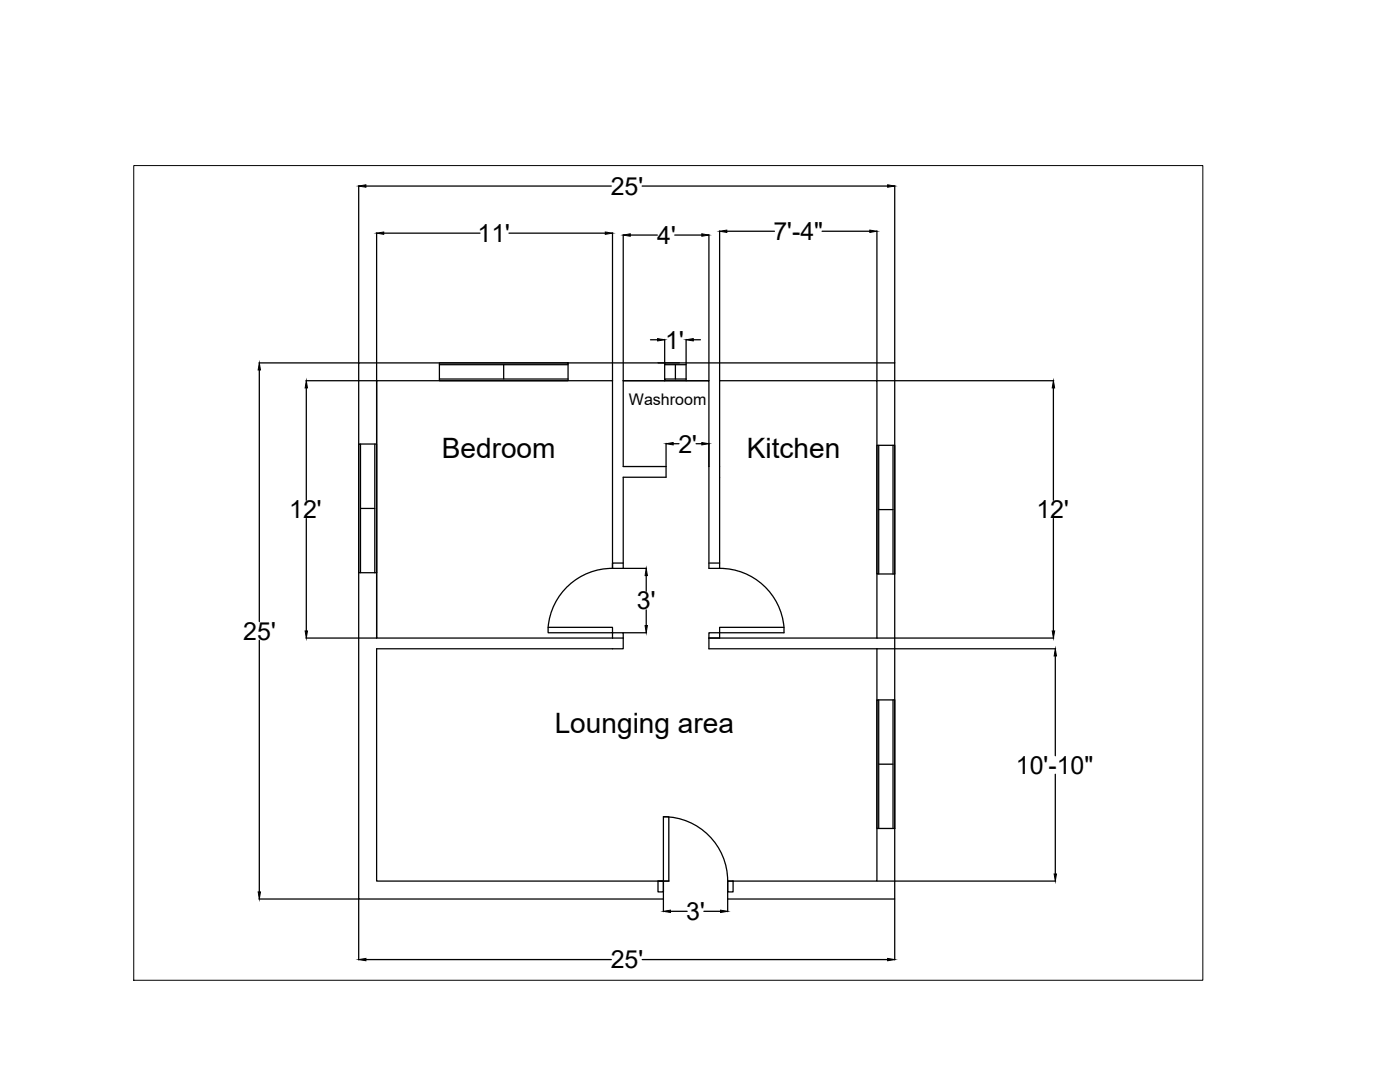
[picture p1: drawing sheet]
<svg xmlns="http://www.w3.org/2000/svg" width="279mm" height="216mm" viewBox="0 0 279 216" stroke-linecap="round" stroke-linejoin="round" font-family="sans-serif">
<!-- layer: 0 -->
<g fill="none" stroke="#000" stroke-width=".25">
<path d="M71.6 37.1v35.3M73 37.1h49M128.2 37.1h48.9M178.6 37.1v35.3M75.2 46.5v29.4M76.6 46.5h19.2M101.6 46.5h19.2M122.2 46.5v66.9M124.4 46.8v46.3h8.5M125.8 46.9h5.4M134.7 46.9h5.4M141.5 46.8v29.1"/>
<path d="M143.6 46.1v67.3h-2.1v-24.9M145.1 46.1h9.5M164.1 46.1h9.5M175 46.1v29.8M51.7 72.4h19.9M51.8 73.8v50.2M61.1 76h14.1v51.3h47M61.1 77.4v22.4M87.7 72.4h25.7v3.6h-25.7zM87.7 72.8h25.7M87.7 75.6h25.7M100.5 72.8v2.8"/>
<path d="M122.2 76h-47v51.3h-14.1M129.8 67.8h1.4M131.3 72.4h4.3M132.7 72.4v.4h4.2M132.7 67.7v8.3v-.4h4.2M134.8 72.8v2.8M136.9 67.7v8.3M138.4 67.8h1.4M141.5 76h-17.1h17.1v17.1M143.6 76h31.4v51.3M175 76h35.3M210.2 77.4v22.4"/>
<path d="M71.6 88.6h3.6v25.7h-3.6zM71.9 88.6v25.7M74.8 88.6v25.7M132.9 88.5v6.7h-8.5v18.2M134.3 88.5h1.2M138.9 88.5h1.2M175 88.9h3.6v25.6h-3.6zM175.4 88.9v25.6M178.2 88.9v25.6M61.1 103.5v22.4M71.9 101.5h2.9M122.2 113.4a12.8 12.8 0 0 0-12.8 11.8"/>
<path d="M122.2 113.4h6.8M124.4 112.4h-2.2v1M129 114.9v3.1M141.5 112.4h2.1M143.6 113.4a12.8 12.8 0 0 1 12.9 11.8M175.4 101.7h2.8M210.2 103.5v22.4M51.8 127.7v50.3M109.4 125.2h12.8v1.1h-12.8zM122.2 127.3v-1h2.2v1M122.2 127.3h2.2M124.4 127.3v2.2h-49.2v46.3h57.2"/>
<path d="M124.4 126.3h4.6M129 121.7v3.1M141.5 127.3v-1h2.1v1M141.5 127.3v2.2h69.2M141.5 127.3h68.8M143.6 125.2h12.9v1.1h-12.9zM175 129.5v46.3h-29.8M175 139.7h3.6v25.6h-3.6zM175.4 139.7v25.6M178.2 139.7v25.6M210.6 130.9v19.9M175.4 152.5h2.8"/>
<path d="M210.6 154.5v19.9M51.7 179.4h19.9M71.6 179.4v12.1M131.3 175.8h2.2M131.3 175.8h1.1v2.2h-1.1zM132.4 163a12.8 12.8 0 0 1 12.8 12.8M132.4 179.4h-60.8v-107h107v107h-33.4M132.4 163h1.1v12.8h-1.1zM132.4 175.8v6.1M145.2 175.8h1.1v2.2h-1.1zM145.2 175.8v6.1M175 175.8h35.7"/>
<path d="M178.6 179.4v12.1M73 191.5h49M128.2 191.5h48.9M133.8 181.8h3.3M140.5 181.8h3.3"/>
</g>
<g fill="#000" stroke="#000" stroke-width=".2">
<path d="M71.6 37.1l1.4-.2v.5zM177.1 36.9l1.5 .2-1.5 .3zM75.2 46.5l1.4-.2v.5zM120.8 46.3l1.4 .2-1.4 .3zM124.4 46.9l1.4-.2v.4zM140.1 46.7l1.4 .2-1.4 .2zM143.6 46.1l1.5-.2v.5zM173.6 45.9l1.4 .2-1.4 .3zM51.8 72.4l.2 1.4h-.5zM61.1 76l.3 1.4h-.5zM131.2 67.6l1.5 .2-1.5 .2zM136.9 67.8l1.5-.2v.4z"/>
<path d="M210.2 76l.3 1.4h-.5zM132.9 88.5l1.4-.2v.5zM140.1 88.3l1.4 .2-1.4 .3zM129 113.4l.2 1.5h-.5zM60.9 125.9h.5l-.3 1.4zM128.7 124.8h.5l-.2 1.5zM210 125.9h.5l-.3 1.4zM210.6 129.5l.2 1.4h-.4zM51.5 178h.5l-.2 1.4zM210.4 174.4h.4l-.2 1.4zM71.6 191.5l1.4-.3v.5zM132.4 181.8l1.4-.2v.5z"/>
<path d="M143.8 181.6l1.4 .2-1.4 .3zM177.1 191.2l1.5 .3-1.5 .2z"/>
</g>
<path d="M26.7 33h213.4v162.6h-213.4z" fill="none" stroke="#000" stroke-width=".2"/>
<g font-size="5.6">
<text x="88.2" y="91.3">Bedroom</text>
<text x="149.1" y="91.3">Kitchen</text>
<text x="110.7" y="146.3">Lounging area</text>
</g>
<g font-size="5">
<text x="121.9" y="38.9">25'</text>
<text x="154.3" y="47.9">7'-4&quot;</text>
<text x="95.3" y="48.3">11'</text>
<text x="131.1" y="48.7">4'</text>
<text x="132.8" y="69.6">1'</text>
<text x="135.4" y="90.3">2'</text>
<text x="57.7" y="103.4">12'</text>
<text x="206.8" y="103.4">12'</text>
<text x="127.1" y="121.6">3'</text>
<text x="48.6" y="127.7">25'</text>
<text x="202.7" y="154.4">10'-10&quot;</text>
<text x="137" y="183.6">3'</text>
<text x="121.9" y="193.2">25'</text>
</g>
<text font-size="3.2" x="125.5" y="80.8">Washroom</text>
</svg>
